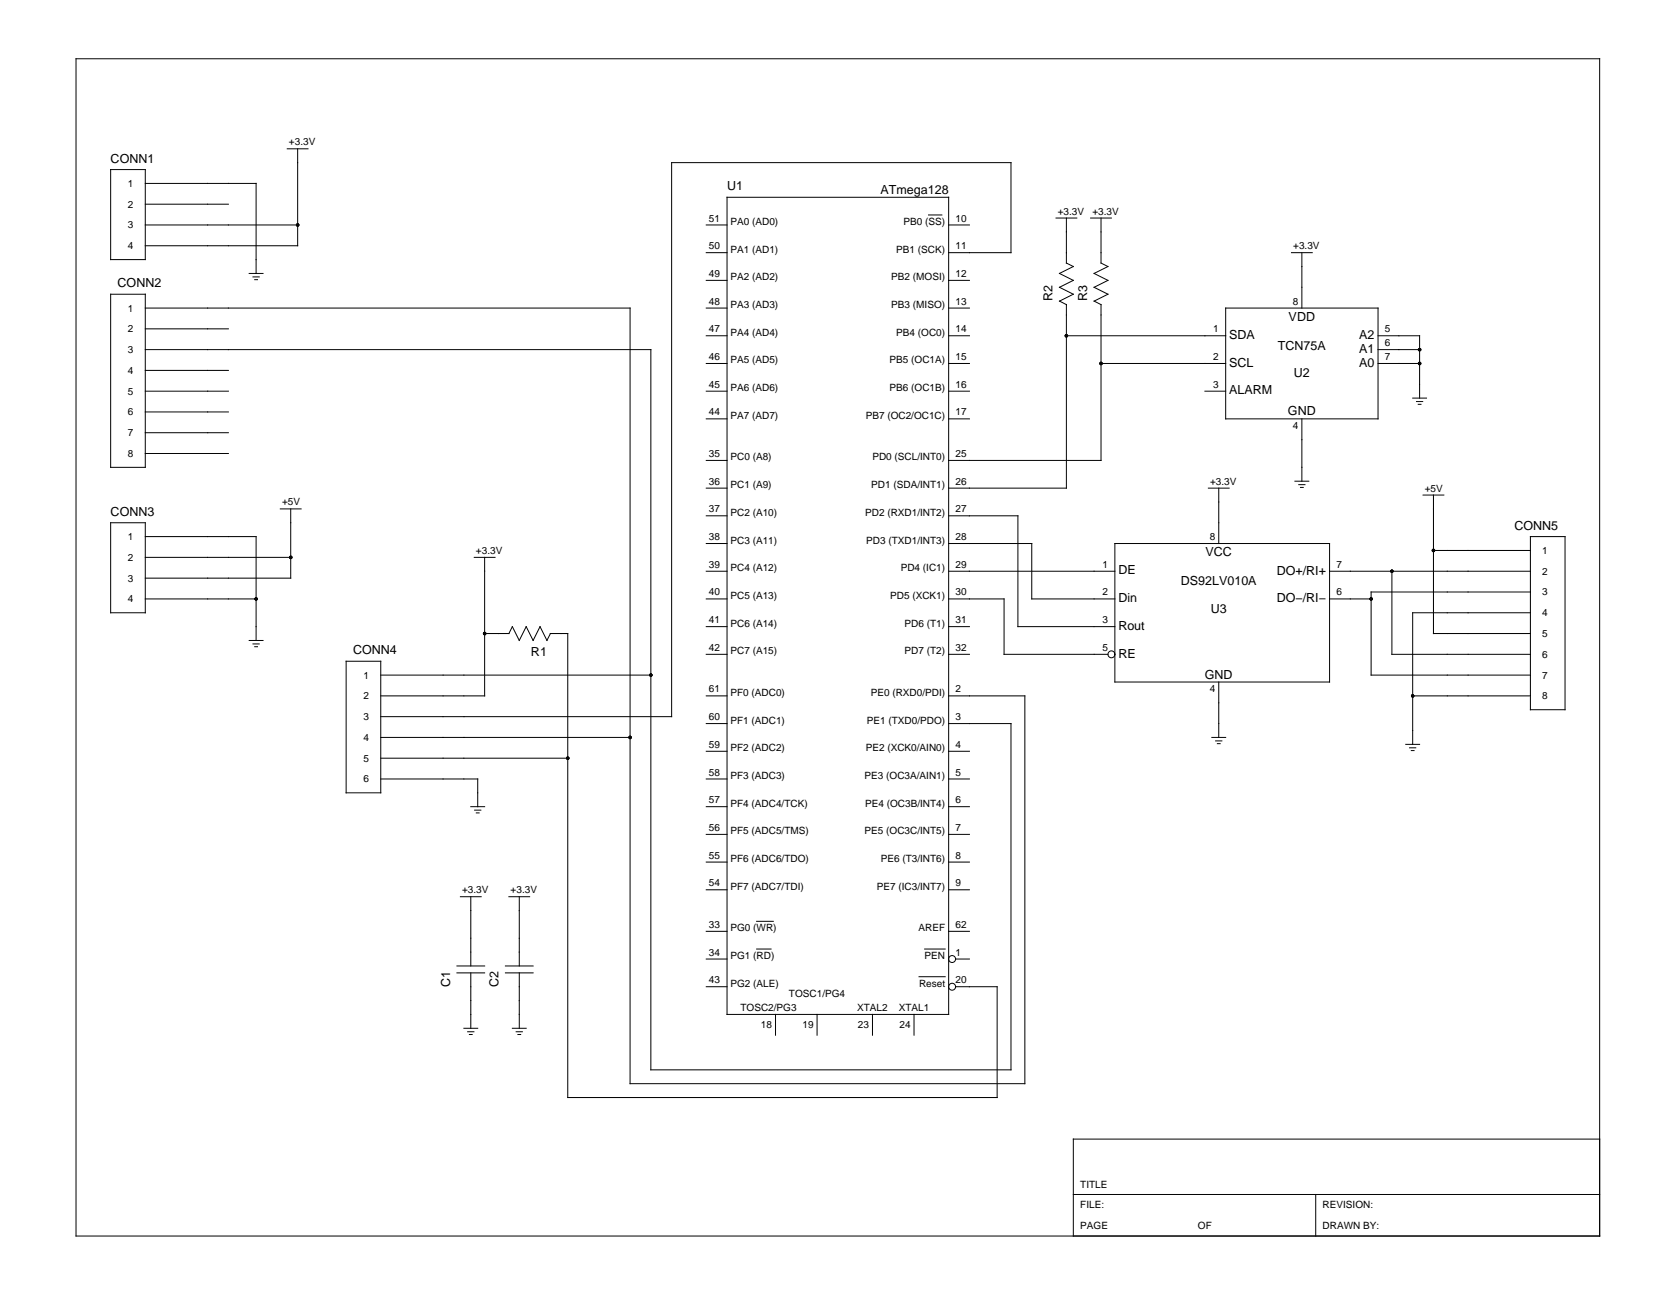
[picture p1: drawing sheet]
<svg xmlns="http://www.w3.org/2000/svg" width="279mm" height="216mm" viewBox="0 0 279 216" stroke-linecap="round" stroke-linejoin="round" font-family="sans-serif">
<g fill="none" stroke="#000" stroke-width=".17">
<path d="M12.7 9.8h254v196.3h-254zM18.4 28.3h5.8v15h-5.8zM24.2 37.5h25.4M24.2 34h13.9M24.2 30.6h18.5v15M47.9 24.8h3.5M49.6 24.8v16.2h-25.4M117.7 37.5h3.5M121.2 32.9h36.9v136.2h-36.9zM154.8 35.8h2.2M158.1 37.5h3.5M176 36.4h3.5"/>
<path d="M177.8 36.4v7.5l1.1 .5-2.3 1.2 2.3 1.1-2.3 1.2 2.3 1.2-2.3 1.1M181.8 36.4h3.5M183.5 36.4v7.5l1.2 .5-2.3 1.2 2.3 1.1-2.3 1.2 2.3 1.2-2.3 1.1M18.4 49.1h5.8v28.8h-5.8zM24.2 58.3h84.3v120.1h60v-57.8h-10.4M24.2 51.4h80.8v129.3h65.8v-64.7h-12.7M24.2 54.8h13.9M41.5 45.6h2.3M42.2 46.2h1M42.5 46.6h.4M117.7 56h3.5M117.7 51.4h3.5"/>
<path d="M117.7 46.7h3.5M117.7 42.1h3.5M158.1 56h3.5M158.1 51.4h3.5M158.1 46.7h3.5M158.1 42.1h10.4v-15h-56.5v92.4h-48.5M176.6 50.2l1.2 .6M177.8 50.8v30.6h-19.7M177.8 56h26.5M182.4 50.2l1.1 .6M183.5 50.8v26h-25.4M204.3 51.4h25.4v18.4h-25.4z"/>
<path d="M215.3 42.1h3.5M217 42.1v9.3M229.7 56h7v10.4M229.7 58.3h7M24.2 65.2h13.9M24.2 61.8h13.9M24.2 68.7h13.9M24.2 75.6h13.9M24.2 72.1h13.9M117.7 76.8h3.5M117.7 69.8h3.5M117.7 65.2h3.5"/>
<path d="M117.7 60.6h3.5M158.1 69.8h3.5M158.1 65.2h3.5M158.1 60.6h3.5M183.5 60.6h20.8M200.9 65.2h3.4M217 69.8v10.4M229.7 60.6h7M235.5 66.4h2.3M236.1 66.9h1.1M236.4 67.4h.5M18.4 87.2h5.8v15h-5.8z"/>
<path d="M24.2 99.9h18.5M24.2 92.9h24.3M24.2 89.5h18.5v17.3M46.7 84.8h3.5M48.5 84.8v11.6h-24.3M79.1 92.9h3.4M80.8 92.9v23.1h-17.3M117.7 99.9h3.5M117.7 95.2h3.5M117.7 90.6h3.5M117.7 86h3.5M117.7 81.4h3.5"/>
<path d="M158.1 99.9h9.3v9.2h17.3M158.1 86h11.6v18.5h16.2M158.1 90.6h13.9v9.3h13.9M158.1 95.2h27.8M185.9 90.6h35.7v23.1h-35.7zM201.4 81.4h3.5M203.2 81.4v9.2M215.9 80.2h2.3M216.5 80.8h1M216.8 81.3h.5M221.6 99.9h7M221.6 95.2h33.5"/>
<path d="M232 95.2v13.9h23.1M237.2 82.5h3.5M239 91.8h16.1M239 82.5v23.1h16.1M255.1 89.5h5.8v28.8h-5.8zM255.1 98.7h-26.5v13.9h26.5M41.5 106.8h2.3M42.2 107.4h1M42.5 107.8h.4M57.7 110.2h5.8v22h-5.8zM63.5 112.6h45M80.8 105.6h4l.6-1.1 1.2 2.3 1.1-2.3 1.2 2.3 1.1-2.3 1.2 2.3 .6-1.2"/>
<path d="M91.7 105.6h2.9v77.4h71.6v-18.5h-6.9M117.7 116h3.5M117.7 109.1h3.5M117.7 104.5h3.5M158.1 109.1h3.5M158.1 104.5h3.5M203.2 113.7v9.2M235.5 116h19.6M255.1 102.2h-19.6v21.9M63.5 129.9h16.1v4.6M63.5 122.9h41.5M63.5 126.4h31.1"/>
<path d="M78.5 134.5h2.3M79.1 135.1h1.1M79.4 135.5h.5M117.7 139.1h3.5M117.7 134.5h3.5M117.7 129.9h3.5M117.7 125.3h3.5M117.7 120.6h3.5M158.1 139.1h3.5M158.1 134.5h3.5M158.1 129.9h3.5M158.1 125.3h3.5"/>
<path d="M202 122.9h2.3M202.7 123.5h1M202.9 124h.5M234.3 124.1h2.4M235 124.7h1M235.3 125.1h.4M76.8 149.5h3.4M78.5 149.5v11.5M84.8 149.5h3.5M86.6 149.5v11.5M117.7 159.9h3.5M117.7 148.3h3.5"/>
<path d="M117.7 143.7h3.5M117.7 155.3h3.5M126.1 158.2h2.4M126.1 153.6h2.8M154.1 158.2h3.5M158.1 148.3h3.5M158.1 143.7h3.5M158.1 155.3h3.5M159.3 159.9h2.3M76.2 162.2h4.6M76.2 161h4.6M77.3 171.4h2.3"/>
<path d="M78 172h1M78.3 172.5h.4M78.5 162.2v9.2M84.3 162.2h4.6M84.3 161h4.6M85.4 171.4h2.3M86 172h1.1M86.3 172.5h.5M86.6 162.2v9.2M117.7 164.5h3.5M129.3 169.1v3.5M136.2 169.1v3.5"/>
<path d="M145.4 169.1v3.5M152.4 169.1v3.5M153.2 162.8h4.4M178.9 199.1h87.8M219.3 199.1v7M266.7 189.9h-87.8v16.2"/>
<circle cx="185.3" cy="109.1" r=".58"/>
<circle cx="158.7" cy="159.9" r=".58"/>
<circle cx="158.7" cy="164.5" r=".58"/>
</g>
<g fill="#000">
<circle cx="49.6" cy="37.5" r=".29"/>
<circle cx="177.8" cy="56" r=".29"/>
<circle cx="236.7" cy="58.3" r=".29"/>
<circle cx="183.5" cy="60.6" r=".29"/>
<circle cx="236.7" cy="60.6" r=".29"/>
<circle cx="42.7" cy="99.9" r=".29"/>
<circle cx="48.5" cy="92.9" r=".29"/>
<circle cx="228.6" cy="99.9" r=".29"/>
<circle cx="232" cy="95.2" r=".29"/>
<circle cx="239" cy="91.8" r=".29"/>
<circle cx="80.8" cy="105.6" r=".29"/>
<circle cx="108.5" cy="112.6" r=".29"/>
<circle cx="235.5" cy="116" r=".29"/>
<circle cx="94.6" cy="126.4" r=".29"/>
<circle cx="105" cy="122.9" r=".29"/>
</g>
<g font-size="2.1">
<text x="18.4" y="27.1">CONN1</text>
<text x="121.2" y="31.7">U1</text>
<text x="146.8" y="32.3">ATmega128</text>
<text x="19.6" y="47.9">CONN2</text>
<text x="175.5" y="50.2" transform="rotate(-90 175.5 50.2)">R2</text>
<text x="181.2" y="50.2" transform="rotate(-90 181.2 50.2)">R3</text>
<text x="214.8" y="53.5">VDD</text>
<text x="204.9" y="56.5">SDA</text>
<text x="213" y="58.3">TCN75A</text>
<text x="226.6" y="56.5">A2</text>
<text x="226.6" y="58.8">A1</text>
<text x="204.9" y="61.1">SCL</text>
<text x="204.9" y="65.8">ALARM</text>
<text x="215.7" y="62.9">U2</text>
<text x="226.6" y="61.1">A0</text>
<text x="214.7" y="69.3">GND</text>
<text x="18.4" y="86">CONN3</text>
<text x="252.5" y="88.3">CONN5</text>
<text x="186.4" y="95.8">DE</text>
<text x="201" y="92.7">VCC</text>
<text x="212.8" y="95.8">DO+/RI+</text>
<text x="186.4" y="100.4">Din</text>
<text x="196.9" y="97.5">DS92LV010A</text>
<text x="212.8" y="100.4">DO−/RI−</text>
<text x="186.4" y="105">Rout</text>
<text x="201.8" y="102.2">U3</text>
<text x="58.9" y="109.1">CONN4</text>
<text x="88.5" y="109.4">R1</text>
<text x="186.4" y="109.6">RE</text>
<text x="200.9" y="113.1">GND</text>
<text x="75" y="164.5" transform="rotate(-90 75 164.5)">C1</text>
<text x="83.1" y="164.5" transform="rotate(-90 83.1 164.5)">C2</text>
</g>
<g font-size="1.7">
<text x="48.2" y="24.2">+3.3V</text>
<text x="21.3" y="34.6">2</text>
<text x="21.3" y="31.2">1</text>
<text x="176.3" y="35.8">+3.3V</text>
<text x="182.1" y="35.8">+3.3V</text>
<text x="21.3" y="38.1">3</text>
<text x="21.3" y="41.5">4</text>
<text x="118.2" y="41.5">50</text>
<text x="118.2" y="36.9">51</text>
<text x="121.8" y="37.5">PA0 (AD0)</text>
<text x="150.6" y="37.5">PB0 (SS)</text>
<text x="159.3" y="41.5">11</text>
<text x="159.3" y="36.9">10</text>
<text x="215.6" y="41.5">+3.3V</text>
<text x="118.2" y="46.2">49</text>
<text x="121.8" y="46.7">PA2 (AD2)</text>
<text x="121.8" y="42.1">PA1 (AD1)</text>
<text x="148.6" y="46.7">PB2 (MOSI)</text>
<text x="149.4" y="42.1">PB1 (SCK)</text>
<text x="159.3" y="46.2">12</text>
<text x="21.3" y="51.9">1</text>
<text x="118.2" y="50.8">48</text>
<text x="121.8" y="51.4">PA3 (AD3)</text>
<text x="148.6" y="51.4">PB3 (MISO)</text>
<text x="159.3" y="50.8">13</text>
<text x="215.5" y="50.8">8</text>
<text x="21.3" y="55.4">2</text>
<text x="21.3" y="58.9">3</text>
<text x="118.2" y="55.4">47</text>
<text x="121.8" y="56">PA4 (AD4)</text>
<text x="149.4" y="56">PB4 (OC0)</text>
<text x="159.3" y="55.4">14</text>
<text x="202.2" y="55.4">1</text>
<text x="230.9" y="55.4">5</text>
<text x="230.9" y="57.7">6</text>
<text x="21.3" y="62.3">4</text>
<text x="21.3" y="65.8">5</text>
<text x="118.2" y="64.6">45</text>
<text x="118.2" y="60">46</text>
<text x="121.8" y="65.2">PA6 (AD6)</text>
<text x="121.8" y="60.6">PA5 (AD5)</text>
<text x="148.3" y="65.2">PB6 (OC1B)</text>
<text x="148.3" y="60.6">PB5 (OC1A)</text>
<text x="159.3" y="64.6">16</text>
<text x="159.3" y="60">15</text>
<text x="202.2" y="60">2</text>
<text x="202.2" y="64.6">3</text>
<text x="230.9" y="60">7</text>
<text x="21.3" y="69.3">6</text>
<text x="118.2" y="69.3">44</text>
<text x="121.8" y="69.8">PA7 (AD7)</text>
<text x="144.3" y="69.8">PB7 (OC2/OC1C)</text>
<text x="159.3" y="69.3">17</text>
<text x="215.5" y="71.6">4</text>
<text x="21.3" y="76.2">8</text>
<text x="21.3" y="72.7">7</text>
<text x="118.2" y="76.2">35</text>
<text x="121.8" y="76.8">PC0 (A8)</text>
<text x="145.4" y="76.8">PD0 (SCL/INT0)</text>
<text x="159.3" y="76.2">25</text>
<text x="118.2" y="80.8">36</text>
<text x="121.8" y="81.4">PC1 (A9)</text>
<text x="145.2" y="81.4">PD1 (SDA/INT1)</text>
<text x="159.3" y="80.8">26</text>
<text x="201.7" y="80.8">+3.3V</text>
<text x="237.5" y="82">+5V</text>
<text x="47" y="84.3">+5V</text>
<text x="118.2" y="85.4">37</text>
<text x="121.8" y="86">PC2 (A10)</text>
<text x="144.2" y="86">PD2 (RXD1/INT2)</text>
<text x="159.3" y="85.4">27</text>
<text x="21.3" y="93.5">2</text>
<text x="21.3" y="90">1</text>
<text x="79.3" y="92.3">+3.3V</text>
<text x="118.2" y="94.7">39</text>
<text x="118.2" y="90">38</text>
<text x="121.8" y="95.2">PC4 (A12)</text>
<text x="121.8" y="90.6">PC3 (A11)</text>
<text x="144.4" y="90.6">PD3 (TXD1/INT3)</text>
<text x="150.2" y="95.2">PD4 (IC1)</text>
<text x="159.3" y="94.7">29</text>
<text x="159.3" y="90">28</text>
<text x="183.8" y="94.7">1</text>
<text x="201.7" y="90">8</text>
<text x="222.8" y="94.7">7</text>
<text x="257.1" y="95.8">2</text>
<text x="257.1" y="92.3">1</text>
<text x="21.3" y="97">3</text>
<text x="21.3" y="100.4">4</text>
<text x="118.2" y="99.3">40</text>
<text x="121.8" y="99.9">PC5 (A13)</text>
<text x="148.4" y="99.9">PD5 (XCK1)</text>
<text x="159.3" y="99.3">30</text>
<text x="183.8" y="99.3">2</text>
<text x="222.8" y="99.3">6</text>
<text x="257.1" y="99.3">3</text>
<text x="118.2" y="103.9">41</text>
<text x="121.8" y="104.5">PC6 (A14)</text>
<text x="150.8" y="104.5">PD6 (T1)</text>
<text x="159.3" y="103.9">31</text>
<text x="183.8" y="103.9">3</text>
<text x="257.1" y="102.7">4</text>
<text x="257.1" y="106.2">5</text>
<text x="60.6" y="113.1">1</text>
<text x="118.2" y="108.5">42</text>
<text x="121.8" y="109.1">PC7 (A15)</text>
<text x="150.8" y="109.1">PD7 (T2)</text>
<text x="159.3" y="108.5">32</text>
<text x="183.8" y="108.5">5</text>
<text x="257.1" y="109.7">6</text>
<text x="257.1" y="113.1">7</text>
<text x="60.6" y="116.6">2</text>
<text x="118.2" y="115.4">61</text>
<text x="121.8" y="116">PF0 (ADC0)</text>
<text x="145.2" y="116">PE0 (RXD0/PDI)</text>
<text x="159.3" y="115.4">2</text>
<text x="201.7" y="115.5">4</text>
<text x="257.1" y="116.6">8</text>
<text x="60.6" y="123.5">4</text>
<text x="60.6" y="120.1">3</text>
<text x="118.2" y="124.7">59</text>
<text x="118.2" y="120.1">60</text>
<text x="121.8" y="125.3">PF2 (ADC2)</text>
<text x="121.8" y="120.6">PF1 (ADC1)</text>
<text x="144.3" y="125.3">PE2 (XCK0/AIN0)</text>
<text x="144.5" y="120.6">PE1 (TXD0/PDO)</text>
<text x="159.3" y="124.7">4</text>
<text x="159.3" y="120.1">3</text>
<text x="60.6" y="130.4">6</text>
<text x="60.6" y="127">5</text>
<text x="118.2" y="129.3">58</text>
<text x="121.8" y="129.9">PF3 (ADC3)</text>
<text x="144.1" y="129.9">PE3 (OC3A/AIN1)</text>
<text x="159.3" y="129.3">5</text>
<text x="118.2" y="133.9">57</text>
<text x="121.8" y="134.5">PF4 (ADC4/TCK)</text>
<text x="144.2" y="134.5">PE4 (OC3B/INT4)</text>
<text x="159.3" y="133.9">6</text>
<text x="118.2" y="143.1">55</text>
<text x="118.2" y="138.5">56</text>
<text x="121.8" y="143.7">PF6 (ADC6/TDO)</text>
<text x="121.8" y="139.1">PF5 (ADC5/TMS)</text>
<text x="144.1" y="139.1">PE5 (OC3C/INT5)</text>
<text x="146.8" y="143.7">PE6 (T3/INT6)</text>
<text x="159.3" y="143.1">8</text>
<text x="159.3" y="138.5">7</text>
<text x="77" y="148.9">+3.3V</text>
<text x="85.1" y="148.9">+3.3V</text>
<text x="118.2" y="147.8">54</text>
<text x="121.8" y="148.3">PF7 (ADC7/TDI)</text>
<text x="146.2" y="148.3">PE7 (IC3/INT7)</text>
<text x="159.3" y="147.8">9</text>
<text x="118.2" y="154.7">33</text>
<text x="121.8" y="155.3">PG0 (WR)</text>
<text x="153.1" y="155.3">AREF</text>
<text x="159.3" y="154.7">62</text>
<text x="118.2" y="159.3">34</text>
<text x="121.8" y="159.9">PG1 (RD)</text>
<text x="154.1" y="159.9">PEN</text>
<text x="159.3" y="159.3">1</text>
<text x="118.2" y="163.9">43</text>
<text x="121.8" y="164.5">PG2 (ALE)</text>
<text x="131.5" y="166.2">TOSC1/PG4</text>
<text x="153.2" y="164.5">Reset</text>
<text x="159.3" y="163.9">20</text>
<text x="123.4" y="168.5">TOSC2/PG3</text>
<text x="126.9" y="171.4">18</text>
<text x="133.8" y="171.4">19</text>
<text x="142.9" y="168.5">XTAL2</text>
<text x="143" y="171.4">23</text>
<text x="149.8" y="168.5">XTAL1</text>
<text x="149.9" y="171.4">24</text>
<text x="180.1" y="198">TITLE</text>
<text x="180.1" y="201.5">FILE:</text>
<text x="220.5" y="201.5">REVISION:</text>
<text x="180.1" y="204.9">PAGE</text>
<text x="199.7" y="204.9">OF</text>
<text x="220.5" y="204.9">DRAWN BY:</text>
</g>
</svg>
